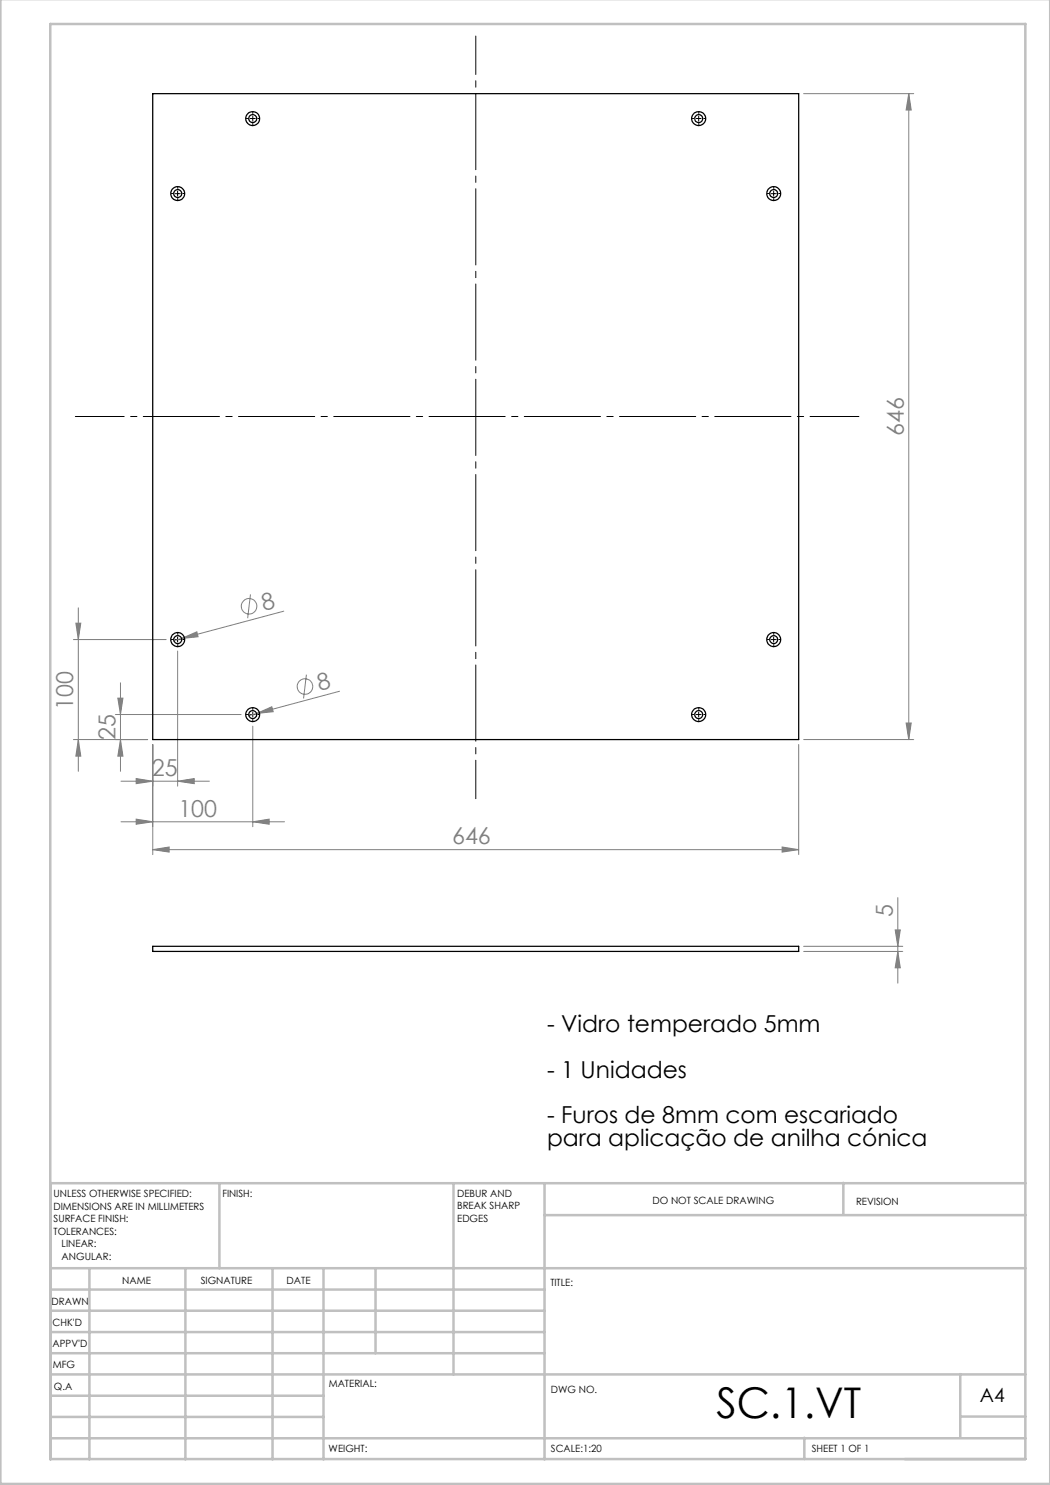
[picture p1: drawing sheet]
<svg xmlns="http://www.w3.org/2000/svg" width="210mm" height="297mm" viewBox="0 0 210 297" stroke-linecap="round" stroke-linejoin="round" font-family="sans-serif">
<g fill="none" stroke="#808080" stroke-width=".2">
<path d="M160.7 18.7h22M181.8 18.7v129.2M181.8 18.7l.4 3.3h-1zM50.1 118.9l-.6 4.7M14.7 127.9h18.5M15.2 124.6h1l-.5 3.3zM15.7 121.6v32.7M23.6 139.6h1l-.5 3.3zM24.1 136.6v17.7M35.5 130.2v27M36.3 127.7l3.1-1.3 .2 .9zM36.3 127.7l-1.5 .4"/>
<path d="M56.8 122.2l-20.5 5.5M61.3 134.9l-.6 4.8M67.9 138.3l-16.6 4.4M14.7 147.9h14.8M15.7 147.9l.5 3.3h-1zM23.1 142.9h25.1M24.1 147.9l.5 3.3h-1zM24.2 156.2h17.7M27.2 155.7l3.4 .5-3.4 .5zM30.6 148.9v22M35.5 156.2l3.3-.5v1zM50.6 145.2v20.1"/>
<path d="M51.3 142.7l3.1-1.3 .2 .9zM51.3 142.7l-1.5 .4M159.7 148.9v22M160.7 147.9h22M181.2 144.6h1l-.4 3.3zM24.2 164.4h32.7M27.2 163.8l3.4 .6-3.4 .4zM30.6 169.9l3.2-.5v1zM30.6 169.9h129.1M50.6 164.4l3.2-.6v1zM156.4 169.4l3.3 .5-3.3 .5zM179.6 179.5v17.1"/>
<path d="M160.7 189.3h19.9M160.7 190.3h19.9M179 186h1.1l-.5 3.3zM179.6 190.3l.5 3.3h-1.1z"/>
<circle cx="49.8" cy="121.3" r="1.56"/>
<circle cx="61" cy="137.3" r="1.55"/>
</g>
<path d="M95.2 159.7v-152.5" fill="none" stroke="#000" stroke-width=".2" stroke-dasharray="15.2 1.3 1.3 1.3" stroke-dashoffset="7.6"/>
<path d="M15.1 83.3h156.7" fill="none" stroke="#000" stroke-width=".2" stroke-dasharray="15.2 1.3 1.3 1.3" stroke-dashoffset="5.5"/>
<g fill="none" stroke="#000" stroke-width=".2" stroke-dasharray="15.2 1.3 1.3 1.3">
<path d="M34.6 38.7h-.3M35.6 37.7v-.3M35.6 39.7v.3M36.6 38.7h.3M49.6 23.7h-.3M50.6 22.7v-.3M50.6 24.7v.3M51.6 23.7h.3M138.8 23.7h-.3M139.8 22.7v-.3M139.8 24.7v.3M140.8 23.7h.3"/>
<path d="M153.8 38.7h-.3M154.8 37.7v-.3M154.8 39.7v.3M155.8 38.7h.3M34.6 127.9h-.3M35.6 126.9v-.3M35.6 128.9v.3M36.6 127.9h.3M153.8 127.9h-.3M154.8 126.9v-.3M154.8 128.9v.3M155.8 127.9h.3"/>
<path d="M49.6 142.9h-.3M50.6 141.9v-.3M50.6 143.9v.3M51.6 142.9h.3M138.8 142.9h-.3M139.8 141.9v-.3M139.8 143.9v.3M140.8 142.9h.3"/>
</g>
<g fill="none" stroke="#000" stroke-width=".2">
<path d="M35 38.7h1.1M35.5 38.2v1M50 23.7h1M50.6 23.2v1M139.2 23.7h1M139.7 23.2v1M154.2 38.7h1.1M154.7 38.2v1M35 127.9h1.1M35.5 127.4v1M154.2 127.9h1.1M154.7 127.4v1"/>
<path d="M50 142.9h1M50.6 142.4v1M139.2 142.9h1M139.7 142.4v1"/>
</g>
<g fill="none" stroke="#c0c0c0" stroke-width=".5">
<path d="M.1 -.1v296.9h209.9v-296.9M10.1 4.8h195v287h-195zM43.9 236.6v17M90.7 236.6v38.3M108.9 236.6v55.3M168.7 236.6v6.3M205.1 236.6h-195v55.3M10.1 253.6h195M10.1 257.9h98.8M17.9 253.6v38.3M37.1 253.6v38.3M54.5 253.6v38.3"/>
<path d="M64.7 253.6v38.3M75.1 253.6v17M108.9 243h96.2M10.1 270.6h98.8M10.1 266.4h98.8M10.1 262.1h98.8M10.1 279.1h54.6M10.1 274.9h195M192.1 274.8v12.7M10.1 287.7h195M10.1 283.4h54.6M160.9 287.5v4.3"/>
<path d="M192.1 283.3h13"/>
</g>
<g fill="#808080">
<path d="M36.3 127.7l3.1-1.3 .2 .9z"/>
<path d="M51.3 142.7l3.1-1.3 .2 .9z"/>
<path d="M30.6 169.9l3.2-.5v1zM156.4 169.4l3.3 .5-3.3 .5z"/>
<path d="M50.6 164.4l3.2-.6v1zM27.2 163.8l3.4 .6-3.4 .4zM35.5 156.2l3.3-.5v1zM27.2 155.7l3.4 .5-3.4 .5z"/>
<path d="M181.2 144.6h1l-.4 3.3zM181.8 18.7l.4 3.3h-1z"/>
<path d="M15.2 124.6h1l-.5 3.3zM15.7 147.9l.5 3.3h-1zM23.6 139.6h1l-.5 3.3zM24.1 147.9l.5 3.3h-1zM179 186h1.1l-.5 3.3zM179.6 190.3l.5 3.3h-1.1z"/>
</g>
<g fill="none" stroke="#000" stroke-width=".25">
<path d="M30.6 18.7h129.1v129.2h-129.1zM30.6 189.3h129.1v1h-129.1z"/>
<circle cx="35.5" cy="38.7" r="1.39"/>
<circle cx="35.5" cy="38.7" r=".8"/>
<circle cx="50.5" cy="23.7" r=".8"/>
<circle cx="50.5" cy="23.7" r="1.4"/>
<circle cx="139.7" cy="23.7" r="1.4"/>
<circle cx="139.8" cy="23.7" r=".8"/>
<circle cx="154.7" cy="38.7" r="1.39"/>
<circle cx="154.7" cy="38.7" r=".8"/>
<circle cx="35.5" cy="127.9" r=".8"/>
<circle cx="35.5" cy="127.9" r="1.4"/>
<circle cx="154.7" cy="127.9" r=".8"/>
<circle cx="154.7" cy="127.9" r="1.4"/>
<circle cx="50.5" cy="142.9" r=".8"/>
<circle cx="50.5" cy="142.9" r="1.4"/>
<circle cx="139.7" cy="142.9" r="1.4"/>
<circle cx="139.8" cy="142.9" r=".8"/>
</g>
<text font-size="8.5" x="143.3" y="283.5">SC.1.VT</text>
<g font-size="4.7" fill="#808080">
<text x="180.7" y="87.3" transform="rotate(-90 180.7 87.3)">646</text>
<text x="52.8" y="122.2" transform="rotate(-15 52.8 122.2)">8</text>
<text x="14.7" y="142" transform="rotate(-90 14.7 142)">100</text>
<text x="63.9" y="138.3" transform="rotate(-15 63.9 138.3)">8</text>
<text x="23.1" y="148" transform="rotate(-90 23.1 148)">25</text>
<text x="30.4" y="155.2">25</text>
<text x="35.7" y="163.3">100</text>
<text x="90.4" y="168.9">646</text>
<text x="178.6" y="183.4" transform="rotate(-90 178.6 183.4)">5</text>
</g>
<g font-size="4.7">
<text x="109.4" y="206.5">- Vidro temperado 5mm</text>
<text x="109.4" y="215.5">- 1 Unidades</text>
<text x="109.4" y="224.6">- Furos de 8mm com escariado</text>
<text x="109.4" y="229.1">para aplicação de anilha cónica</text>
</g>
<text font-size="3.9" x="196" y="280.4">A4</text>
<g font-size="2">
<text x="10.7" y="239.5">UNLESS OTHERWISE SPECIFIED:</text>
<text x="44.5" y="239.5">FINISH:</text>
<text x="91.4" y="239.4">DEBUR AND</text>
<text x="10.7" y="242">DIMENSIONS ARE IN MILLIMETERS</text>
<text x="10.7" y="244.5">SURFACE FINISH:</text>
<text x="91.4" y="241.9">BREAK SHARP</text>
<text x="91.4" y="244.4">EDGES</text>
<text x="130.5" y="240.8">DO NOT SCALE DRAWING</text>
<text x="171.2" y="241">REVISION</text>
<text x="10.7" y="247">TOLERANCES:</text>
<text x="12.3" y="249.5">LINEAR:</text>
<text x="12.3" y="252">ANGULAR:</text>
<text x="24.4" y="256.9">NAME</text>
<text x="40.1" y="256.8">SIGNATURE</text>
<text x="57.3" y="256.8">DATE</text>
<text x="110.1" y="257.1">TITLE:</text>
<text x="10.3" y="260.9">DRAWN</text>
<text x="10.5" y="269.3">APPV'D</text>
<text x="10.5" y="265.2">CHK'D</text>
<text x="10.6" y="273.6">MFG</text>
<text x="10.8" y="278">Q.A</text>
<text x="65.8" y="277.4">MATERIAL:</text>
<text x="110.2" y="278.5">DWG NO.</text>
<text x="65.7" y="290.4">WEIGHT:</text>
<text x="110.2" y="290.5">SCALE:1:20</text>
<text x="162.4" y="290.4">SHEET 1 OF 1</text>
</g>
</svg>
